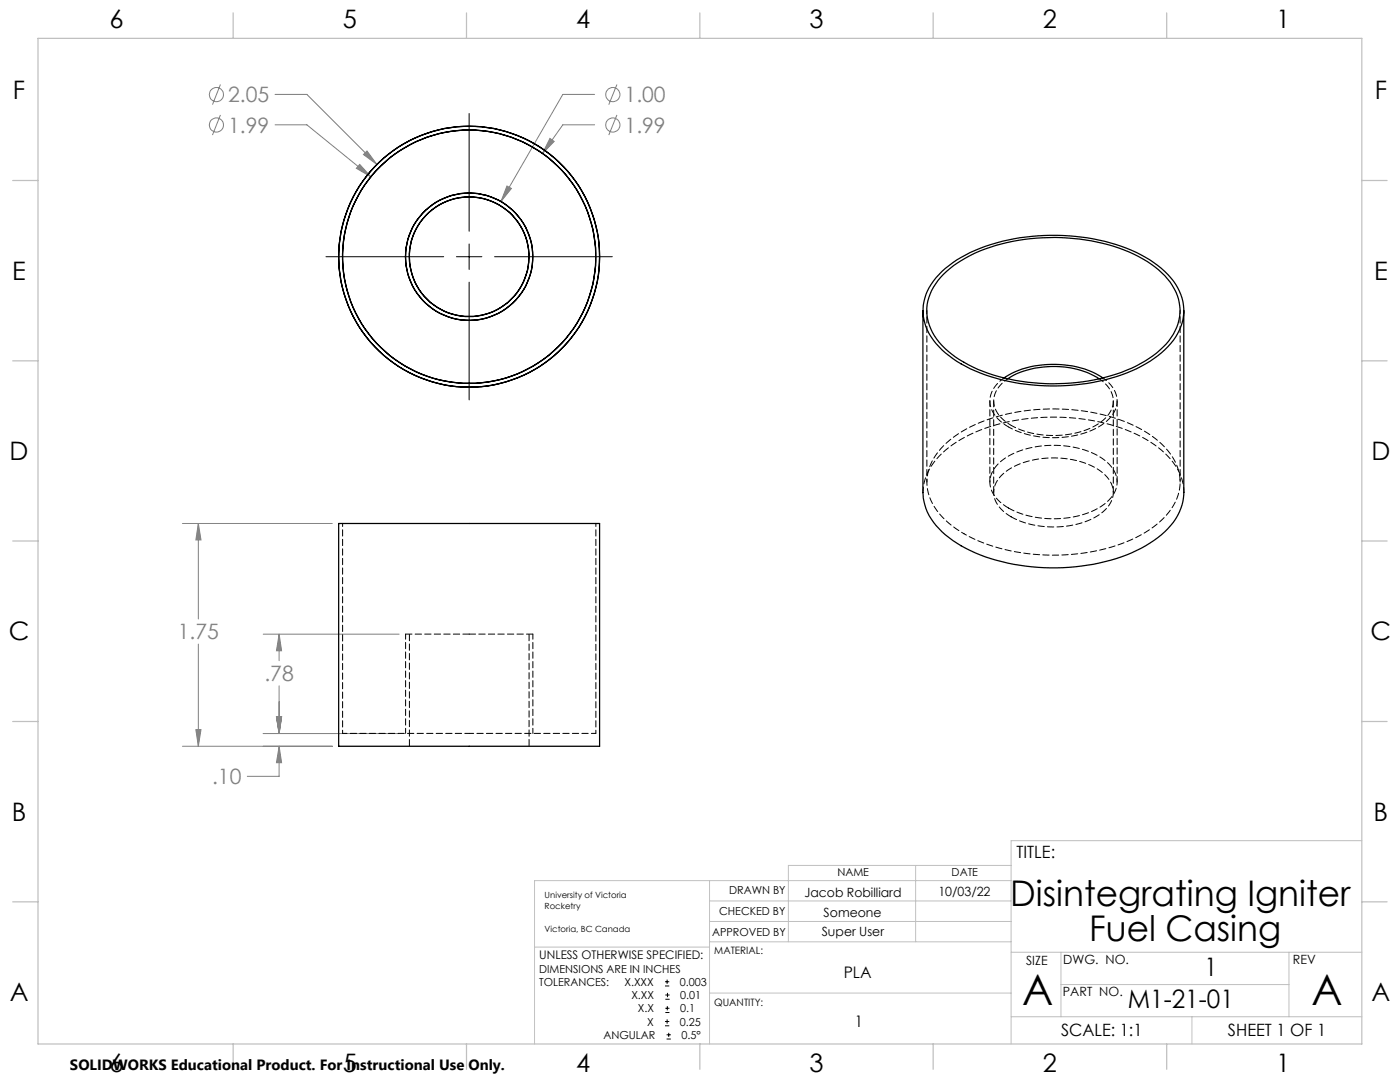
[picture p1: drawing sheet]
<svg xmlns="http://www.w3.org/2000/svg" width="279mm" height="216mm" viewBox="0 0 279 216" stroke-linecap="round" stroke-linejoin="round" font-family="sans-serif">
<g fill="none" stroke="#808080" stroke-width=".2">
<path d="M44 16.9l-1.6 4M54.9 18.8h6.3l14 14M118.7 18.8h-6.4l-12.3 21.4M123.1 16.9l-1.6 4M44 22.9l-1.6 4.1M54.9 24.9h6.3l12.8 10.4M71.8 32.8l2.2 2.5-2.9-1.7zM72.5 30.8l.7-.7 2 2.7zM101.2 37.1l.9 .5-2.1 2.6zM109.7 27.6l.9 .6-2.3 2.4zM118.7 24.9h-6.4l-4 5.7M123.1 22.9l-1.6 4.1"/>
<path d="M36.4 104.5h29.9M39.6 104.5l.5 3.2h-1zM39.6 104.5v19M39.6 128.5v20.4M52.5 126.5h27.2M55.7 126.5l.5 3.4h-1zM55.7 126.5v5.3M55.7 136.8v9.6M36.4 148.9h29.9M39.1 145.6h1l-.5 3.3zM52.5 146.4h27.2M55.2 143.1h1l-.5 3.3z"/>
<path d="M55.7 148.9l.5 3.3h-1zM55.7 148.9v6h-6.3"/>
<circle cx="43.2" cy="18.9" r="1.4"/>
<circle cx="122.3" cy="18.9" r="1.41"/>
<circle cx="43.2" cy="24.9" r="1.4"/>
<circle cx="122.3" cy="24.9" r="1.41"/>
</g>
<g fill="none" stroke="#000" stroke-width=".2">
<path d="M93.6 22.6v23.5M65.1 51.2h23.4M91.1 51.2h5.1M93.6 48.7v5.1M93.6 56.3v23.5M98.7 51.2h23.5M132.7 196.7h.9M132.7 195.9h.9M132.8 199.4h.8M132.8 198.5h.8M133.1 195.5v.8M133.2 198.1v.9"/>
<path d="M132.7 204.7h.9M132.7 203.8h.9M132.8 202h.8M132.8 201.2h.8M133 207.3h.9M133 206.5h.9M133.1 203.4v.9M133.2 200.8v.8M133.5 206.1v.8"/>
</g>
<g fill="none" stroke="#c0c0c0" stroke-width=".2">
<path d="M141.6 175.7v32.6M141.6 179.8h60.2M182.7 172.7v15.2M201.8 175.7h-95.1v32.6M201.8 172.7h-44.5v15.2M271.8 167.7h-70v40.6M106.7 189h34.9M141.6 183.9h60.2M141.6 187.9h60.2M141.6 198.2h60.2M201.8 190h70M211.7 190v12.9"/>
<path d="M211.7 196.5h45.5M257.2 190v12.9M201.8 202.9h70M237.9 202.9v5.4"/>
</g>
<g fill="none" stroke="#c0c0c0" stroke-width=".25">
<path d="M7.6 7.7h264.2v200.6h-264.2zM46.5 2.6v5.1M93.1 2.6v5.1M139.7 2.6v5.1M186.2 2.6v5.1M232.8 2.6v5.1M2.5 36h5.1M271.8 36h5M2.5 72h5.1M271.8 72h5M2.5 108h5.1M271.7 108h5.1"/>
<path d="M2.5 144h5.1M271.8 144h5M2.5 180h5.1M271.8 180h5M46.5 208.3v5.1M93.1 208.3v5.1M139.7 208.3v5.1M186.2 208.3v5.1M232.8 208.3v5.1"/>
</g>
<path d="M39.6 104.5l.5 3.2h-1zM39.1 145.6h1l-.5 3.3zM55.2 143.1h1l-.5 3.3zM55.7 148.9l.5 3.3h-1zM55.7 126.5l.5 3.4h-1zM55.2 143.1h1l-.5 3.3zM72.5 30.8l2.7 2-2-2.7zM71.8 32.8l-.7 .8 2.9 1.7zM101.2 37.1l-1.2 3.1 2.1-2.6zM109.7 27.6l-1.4 3 2.3-2.4z" fill="#808080"/>
<g fill="none" stroke="#000" stroke-width=".25">
<path d="M188 54.2a29.8 29.8 0 0 1 16.7-6.9 39.6 39.6 0 0 1 23.9 4.1 14.2 14.2 0 0 1 7.5 8.8 10.3 10.3 0 0 1-3.7 9.6 29.5 29.5 0 0 1-16.6 6.9 39.6 39.6 0 0 1-24-4.1 15.7 15.7 0 0 1-7-7.4 10.1 10.1 0 0 1 3.2-11zM188.3 54.8a27.3 27.3 0 0 1 15-6.9 39.9 39.9 0 0 1 23.9 3.3 15.7 15.7 0 0 1 7.8 7.8 9.5 9.5 0 0 1-2.8 10.2 25.7 25.7 0 0 1-12.7 6.4 41 41 0 0 1-25.3-2.4 16.8 16.8 0 0 1-8.4-7.5 9.1 9.1 0 0 1 1.9-10.3zM184.2 62v36.3a11.1 11.1 0 0 0 4.5 8.4 31 31 0 0 0 16 6.3 40.9 40.9 0 0 0 23.1-3.6 16 16 0 0 0 7.9-7.9l.4-1.5 .2-1.4v-36.6M200.4 75.4a19.4 19.4 0 0 1 15.3-2l2.2 .8 2.2 1.2M201.1 75.6a18.5 18.5 0 0 1 14.5-1.7l1.5 .5 2.3 1.2M67.6 104.5h52.1v44.4h-52.1z"/>
<circle cx="93.6" cy="51.2" r="25.3"/>
<circle cx="93.6" cy="51.2" r="26"/>
<circle cx="93.6" cy="51.2" r="12.7"/>
<circle cx="93.6" cy="51.2" r="11.9"/>
</g>
<path d="M201.3 85.2a19.6 19.6 0 0 0 18.5-.4 5.5 5.5 0 0 0 3-6 6.7 6.7 0 0 0-2.7-3.4M68.4 146.3h25.2M93.6 146.3h25.3" fill="none" stroke="#000" stroke-width=".2" stroke-dasharray="1.3 .6" stroke-dashoffset=".4"/>
<path d="M201.3 101.4a19.6 19.6 0 0 0 18.5-.4 5.5 5.5 0 0 0 3-6.1 8.5 8.5 0 0 0-5.6-4.8 19.9 19.9 0 0 0-16.5 1.3 5.5 5.5 0 0 0-3 6 7.1 7.1 0 0 0 3.6 4M80.9 126.5h12.7M93.6 126.5h12.7" fill="none" stroke="#000" stroke-width=".2" stroke-dasharray="1.3 .6"/>
<path d="M68.4 104.4v41.9M118.9 146.3v-41.9" fill="none" stroke="#000" stroke-width=".2" stroke-dasharray="1.3 .6" stroke-dashoffset=".6"/>
<path d="M201.8 84.9a18.5 18.5 0 0 0 17.3-.3 5.2 5.2 0 0 0 2.9-5.9 6.5 6.5 0 0 0-2.6-3.1M80.9 126.5v19.8M106.3 146.3v-19.8" fill="none" stroke="#000" stroke-width=".2" stroke-dasharray="1.3 .6" stroke-dashoffset=".3"/>
<path d="M81.7 126.5v22.4M105.6 148.9v-22.4" fill="none" stroke="#000" stroke-width=".2" stroke-dasharray="1.3 .6" stroke-dashoffset="-.1"/>
<path d="M200.4 75.4a5.2 5.2 0 0 0-2.5 6.3 7.6 7.6 0 0 0 3.4 3.5M197.5 80v16.2M222.9 96.2v-16.2M236.3 98.3a11.6 11.6 0 0 0-5.2-9 34.5 34.5 0 0 0-20.2-6.1 36.6 36.6 0 0 0-20.7 5.5 12.1 12.1 0 0 0-6 9.6" fill="none" stroke="#000" stroke-width=".2" stroke-dasharray="1.3 .6" stroke-dashoffset=".2"/>
<path d="M185 62v34.2M235.5 96.2v-34.2M192.4 106.5a39.3 39.3 0 0 0 25.9 3.5 25.9 25.9 0 0 0 14.5-7.2 9.4 9.4 0 0 0-.3-13.5 26.8 26.8 0 0 0-14.7-7 39.6 39.6 0 0 0-25 3.3 14.2 14.2 0 0 0-7.6 8.7 9.9 9.9 0 0 0 3.4 9.4l1.4 1.2 2.4 1.6" fill="none" stroke="#000" stroke-width=".2" stroke-dasharray="1.3 .6" stroke-dashoffset=".7"/>
<path d="M201.1 75.6a5 5 0 0 0-2.3 6.4l1 1.3 2 1.6" fill="none" stroke="#000" stroke-width=".2" stroke-dasharray="1.3 .6" stroke-dashoffset=".5"/>
<path d="M198.3 80v18.3M222.2 98.3v-18.3M201.8 103.1a18.5 18.5 0 0 0 17.3-.2 5.2 5.2 0 0 0 2.9-5.9 8.4 8.4 0 0 0-5.6-4.7 18.5 18.5 0 0 0-15.3 1.5 5 5 0 0 0-2.5 6 7.1 7.1 0 0 0 3.2 3.3" fill="none" stroke="#000" stroke-width=".2" stroke-dasharray="1.3 .6" stroke-dashoffset=".1"/>
<g font-size="8.5">
<text x="204" y="200.6">A</text>
<text x="261.7" y="200.5">A</text>
</g>
<g font-size="7.1">
<text x="201.6" y="180.8">Disintegrating Igniter</text>
<text x="217.4" y="187.8">Fuel Casing</text>
</g>
<g font-size="5.1">
<text x="21.9" y="5.6">6</text>
<text x="68.4" y="5.6">5</text>
<text x="115" y="5.6">4</text>
<text x="161.6" y="5.6">3</text>
<text x="208.1" y="5.6">2</text>
<text x="254.7" y="5.6">1</text>
<text x="2.6" y="19.8">F</text>
<text x="274.4" y="19.8">F</text>
<text x="2.4" y="55.8">E</text>
<text x="274.2" y="55.8">E</text>
<text x="1.9" y="91.8">D</text>
<text x="273.7" y="91.8">D</text>
<text x="1.7" y="127.8">C</text>
<text x="273.5" y="127.8">C</text>
<text x="2.4" y="163.8">B</text>
<text x="274.1" y="163.8">B</text>
<text x="240.4" y="194.7">1</text>
<text x="1.9" y="199.7">A</text>
<text x="225.1" y="201.1">M1-21-01</text>
<text x="273.7" y="199.7">A</text>
<text x="21.9" y="213.9">6</text>
<text x="68.4" y="213.9">5</text>
<text x="115" y="213.9">4</text>
<text x="161.6" y="213.9">3</text>
<text x="208.1" y="213.9">2</text>
<text x="254.7" y="213.9">1</text>
</g>
<g font-size="4.2" fill="#808080">
<text x="45.5" y="20.4">2.05</text>
<text x="124.6" y="20.4">1.00</text>
<text x="45.5" y="26.5">1.99</text>
<text x="124.6" y="26.5">1.99</text>
<text x="35.5" y="127.6">1.75</text>
<text x="52.8" y="135.9">.78</text>
<text x="42.3" y="156.5">.10</text>
</g>
<g font-size="3.4">
<text x="202.9" y="171.1">TITLE:</text>
<text x="211.8" y="206.7">SCALE: 1:1</text>
<text x="245.1" y="206.7">SHEET 1 OF 1</text>
</g>
<g font-size="3.2">
<text x="168.4" y="195.1">PLA</text>
<text x="170.6" y="205">1</text>
</g>
<text font-size="3" x="14" y="213.5">SOLIDWORKS Educational Product. For Instructional Use Only.</text>
<g font-size="2.5">
<text x="160.5" y="178.9">Jacob Robilliard</text>
<text x="187.3" y="178.8">10/03/22</text>
<text x="164.4" y="182.9">Someone</text>
<text x="164" y="186.8">Super User</text>
<text x="204.8" y="192.5">SIZE</text>
<text x="212.2" y="192.3">DWG. NO.</text>
<text x="258" y="192.3">REV</text>
<text x="212.1" y="198.7">PART NO.</text>
</g>
<text font-size="2.4" x="107.6" y="191.4">UNLESS OTHERWISE SPECIFIED:</text>
<g font-size="2.2">
<text x="145.5" y="178.4">DRAWN BY</text>
<text x="167.1" y="174.8">NAME</text>
<text x="189.9" y="174.8">DATE</text>
<text x="143.5" y="182.5">CHECKED BY</text>
<text x="142.1" y="186.7">APPROVED BY</text>
<text x="107.6" y="194.1">DIMENSIONS ARE IN INCHES</text>
<text x="107.6" y="196.7">TOLERANCES:</text>
<text x="124.6" y="196.7">X.XXX</text>
<text x="135.7" y="196.7">0.003</text>
<text x="126" y="199.4">X.XX</text>
<text x="127.3" y="202">X.X</text>
<text x="135.7" y="202">0.1</text>
<text x="135.7" y="199.4">0.01</text>
<text x="120.4" y="207.3">ANGULAR</text>
<text x="129.1" y="204.7">X</text>
<text x="135.7" y="204.7">0.25</text>
<text x="136" y="207.3">0.5°</text>
</g>
<g font-size="2">
<text x="142.5" y="190.4">MATERIAL:</text>
<text x="142.5" y="200.7">QUANTITY:</text>
</g>
<g font-size="1.7">
<text x="108.7" y="179.1">University of Victoria</text>
<text x="108.7" y="181.4">Rocketry</text>
<text x="108.7" y="186">Victoria, BC Canada</text>
</g>
</svg>
